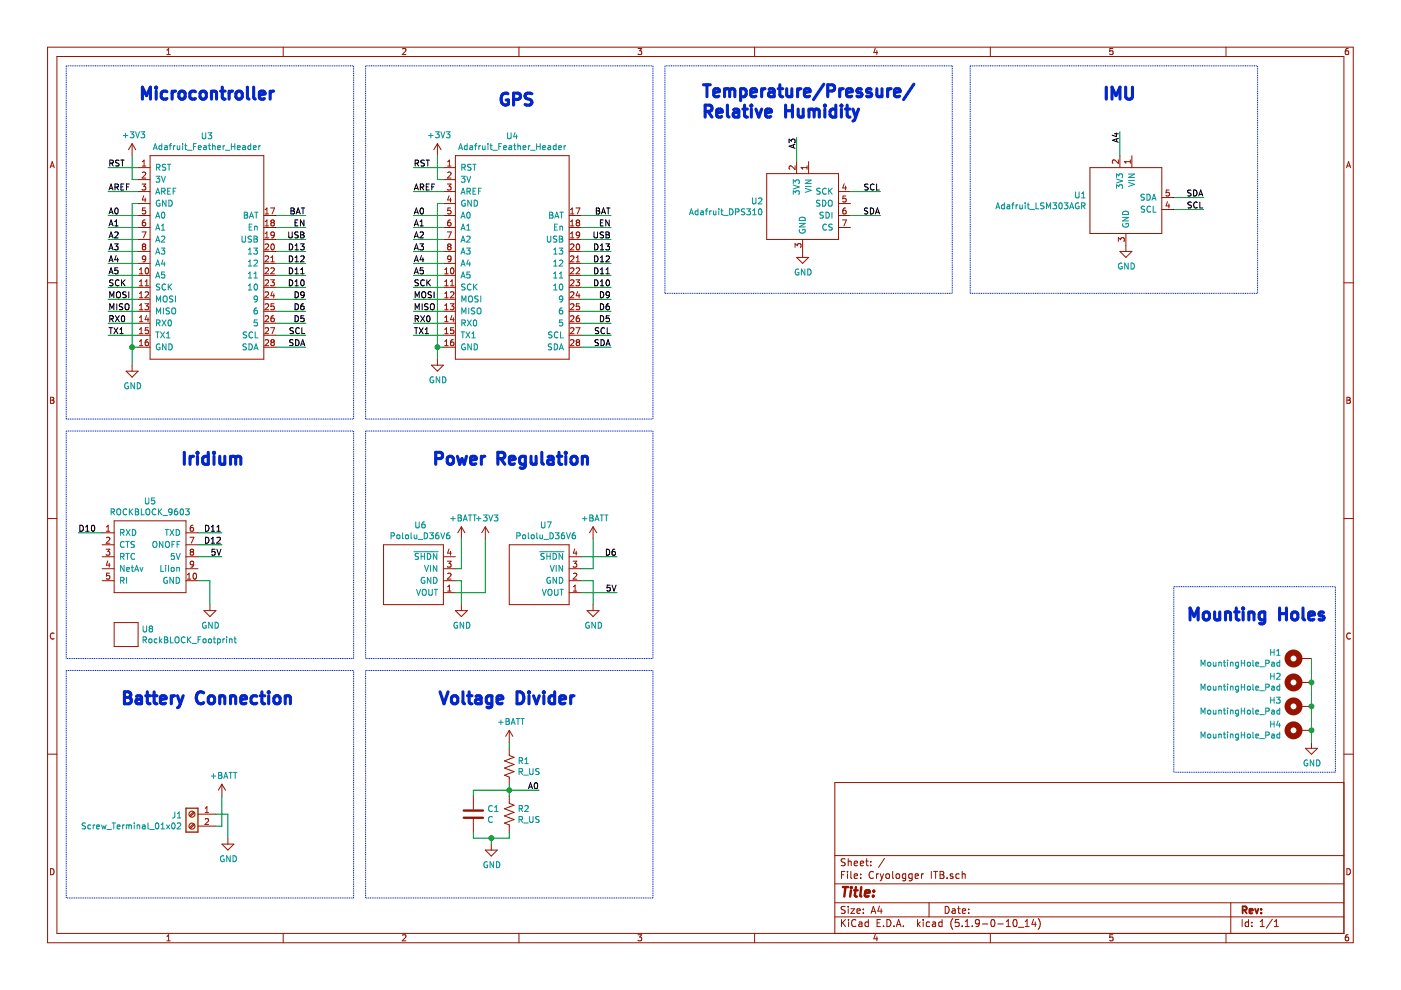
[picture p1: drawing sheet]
EESchema Schematic File Version 4
EELAYER 30 0
EELAYER END
$Descr A4 11693 8268
encoding utf-8
Sheet 1 1
Title ""
Date ""
Rev ""
Comp ""
Comment1 ""
Comment2 ""
Comment3 ""
Comment4 ""
$EndDescr
$Comp
L Cryologger:Adafruit_Feather_Header U3
U 1 1
P 1700 2250
F 0 "U3" H 1725 3365 50  0000 C CNN
F 1 "Adafruit_Feather_Header" H 1725 3274 50  0000 C CNN
F 2 "Cryologger:Adafruit_Feather_Header_Double" H 1700 2250 50  0001 C CNN
F 3 "" H 1700 2250 50  0001 C CNN
	1    1700 2250
	1    0    0    -1  
$EndComp
$Comp
L Cryologger:Adafruit_Feather_Header U4
U 1 1
P 4250 2250
F 0 "U4" H 4275 3365 50  0000 C CNN
F 1 "Adafruit_Feather_Header" H 4275 3274 50  0000 C CNN
F 2 "Cryologger:Adafruit_Feather_Header_Double" H 4250 2250 50  0001 C CNN
F 3 "" H 4250 2250 50  0001 C CNN
	1    4250 2250
	1    0    0    -1  
$EndComp
$Comp
L Mechanical:MountingHole_Pad H1
U 1 1
P 10850 5500
F 0 "H1" V 10896 5649 50  0000 L CNN
F 1 "MountingHole_Pad" V 10805 5649 50  0000 L CNN
F 2 "MountingHole:MountingHole_3mm_Pad" H 10850 5500 50  0001 C CNN
F 3 "~" H 10850 5500 50  0001 C CNN
	1    10850 5500
	0    -1   -1   0   
$EndComp
$Comp
L Mechanical:MountingHole_Pad H2
U 1 1
P 10850 5700
F 0 "H2" V 10896 5849 50  0000 L CNN
F 1 "MountingHole_Pad" V 10805 5849 50  0000 L CNN
F 2 "MountingHole:MountingHole_3mm_Pad" H 10850 5700 50  0001 C CNN
F 3 "~" H 10850 5700 50  0001 C CNN
	1    10850 5700
	0    -1   -1   0   
$EndComp
$Comp
L Mechanical:MountingHole_Pad H3
U 1 1
P 10850 5900
F 0 "H3" V 10896 6049 50  0000 L CNN
F 1 "MountingHole_Pad" V 10805 6049 50  0000 L CNN
F 2 "MountingHole:MountingHole_3mm_Pad" H 10850 5900 50  0001 C CNN
F 3 "~" H 10850 5900 50  0001 C CNN
	1    10850 5900
	0    -1   -1   0   
$EndComp
Wire Wire Line
	900  1400 1150 1400
Wire Wire Line
	1150 1600 900  1600
Text Label 900  1400 0    50   ~ 0
RST
Wire Wire Line
	1150 1700 1100 1700
Wire Wire Line
	1150 1800 900  1800
Wire Wire Line
	1150 1900 900  1900
Text Label 900  1600 0    50   ~ 0
AREF
Text Label 900  1800 0    50   ~ 0
A0
Text Label 900  1900 0    50   ~ 0
A1
Wire Wire Line
	1150 2000 900  2000
Wire Wire Line
	1150 2100 900  2100
Wire Wire Line
	1150 2200 900  2200
Wire Wire Line
	1150 2300 900  2300
Wire Wire Line
	1150 2400 900  2400
Wire Wire Line
	1150 2500 900  2500
Wire Wire Line
	1150 2600 900  2600
Wire Wire Line
	1150 2700 900  2700
Wire Wire Line
	1150 2800 900  2800
Wire Wire Line
	1150 2900 1100 2900
Wire Wire Line
	2550 2000 2300 2000
Wire Wire Line
	2550 2100 2300 2100
Wire Wire Line
	2550 2200 2300 2200
Wire Wire Line
	2550 2300 2300 2300
Wire Wire Line
	2550 2400 2300 2400
Wire Wire Line
	2550 2500 2300 2500
Wire Wire Line
	2550 2600 2300 2600
Wire Wire Line
	2550 2700 2300 2700
Wire Wire Line
	2550 2800 2300 2800
Wire Wire Line
	2550 2900 2300 2900
Wire Wire Line
	2550 1800 2300 1800
Wire Wire Line
	2550 1900 2300 1900
Text Label 900  2000 0    50   ~ 0
A2
Text Label 900  2100 0    50   ~ 0
A3
Text Label 900  2200 0    50   ~ 0
A4
Text Label 900  2300 0    50   ~ 0
A5
Text Label 900  2400 0    50   ~ 0
SCK
Text Label 900  2500 0    50   ~ 0
MOSI
Text Label 900  2600 0    50   ~ 0
MISO
Text Label 900  2700 0    50   ~ 0
RX0
Text Label 900  2800 0    50   ~ 0
TX1
Text Label 2550 1800 2    50   ~ 0
BAT
Text Label 2550 1900 2    50   ~ 0
EN
Text Label 2550 2000 2    50   ~ 0
USB
Text Label 2550 2100 2    50   ~ 0
D13
Text Label 2550 2200 2    50   ~ 0
D12
Text Label 2550 2300 2    50   ~ 0
D11
Text Label 2550 2400 2    50   ~ 0
D10
Text Label 2550 2500 2    50   ~ 0
D9
Text Label 2550 2600 2    50   ~ 0
D6
Text Label 2550 2700 2    50   ~ 0
D5
Text Label 2550 2800 2    50   ~ 0
SCL
Text Label 2550 2900 2    50   ~ 0
SDA
Wire Wire Line
	3450 1400 3700 1400
Wire Wire Line
	3700 1600 3450 1600
Text Label 3450 1400 0    50   ~ 0
RST
Wire Wire Line
	3700 1700 3650 1700
Wire Wire Line
	3700 1800 3450 1800
Wire Wire Line
	3700 1900 3450 1900
Text Label 3450 1600 0    50   ~ 0
AREF
Text Label 3450 1800 0    50   ~ 0
A0
Text Label 3450 1900 0    50   ~ 0
A1
Wire Wire Line
	3700 2000 3450 2000
Wire Wire Line
	3700 2100 3450 2100
Wire Wire Line
	3700 2200 3450 2200
Wire Wire Line
	3700 2300 3450 2300
Wire Wire Line
	3700 2400 3450 2400
Wire Wire Line
	3700 2500 3450 2500
Wire Wire Line
	3700 2600 3450 2600
Wire Wire Line
	3700 2700 3450 2700
Wire Wire Line
	3700 2800 3450 2800
Wire Wire Line
	3700 2900 3650 2900
Text Label 3450 2000 0    50   ~ 0
A2
Text Label 3450 2100 0    50   ~ 0
A3
Text Label 3450 2200 0    50   ~ 0
A4
Text Label 3450 2300 0    50   ~ 0
A5
Text Label 3450 2400 0    50   ~ 0
SCK
Text Label 3450 2500 0    50   ~ 0
MOSI
Text Label 3450 2600 0    50   ~ 0
MISO
Text Label 3450 2700 0    50   ~ 0
RX0
Text Label 3450 2800 0    50   ~ 0
TX1
$Comp
L Cryologger:ROCKBLOCK_9603 U5
U 1 1
P 1250 4650
F 0 "U5" H 1250 5115 50  0000 C CNN
F 1 "ROCKBLOCK_9603" H 1250 5024 50  0000 C CNN
F 2 "Connector_Molex:Molex_PicoBlade_53047-1010_1x10_P1.25mm_Vertical" H 1200 4400 50  0001 C CNN
F 3 "" H 1200 4400 50  0001 C CNN
	1    1250 4650
	1    0    0    -1  
$EndComp
$Comp
L Connector:Screw_Terminal_01x02 J1
U 1 1
P 1600 6800
F 0 "J1" H 1680 6792 50  0000 L CNN
F 1 "Screw_Terminal_01x02" H 1680 6701 50  0000 L CNN
F 2 "Connector_Phoenix_MSTB:PhoenixContact_MSTBA_2,5_2-G-5,08_1x02_P5.08mm_Horizontal" H 1600 6800 50  0001 C CNN
F 3 "~" H 1600 6800 50  0001 C CNN
	1    1600 6800
	-1   0    0    -1  
$EndComp
$Comp
L power:GND #PWR010
U 1 1
P 1750 5050
F 0 "#PWR010" H 1750 4800 50  0001 C CNN
F 1 "GND" H 1755 4877 50  0000 C CNN
F 2 "" H 1750 5050 50  0001 C CNN
F 3 "" H 1750 5050 50  0001 C CNN
	1    1750 5050
	1    0    0    -1  
$EndComp
$Comp
L power:GND #PWR016
U 1 1
P 1900 7000
F 0 "#PWR016" H 1900 6750 50  0001 C CNN
F 1 "GND" H 1905 6827 50  0000 C CNN
F 2 "" H 1900 7000 50  0001 C CNN
F 3 "" H 1900 7000 50  0001 C CNN
	1    1900 7000
	1    0    0    -1  
$EndComp
$Comp
L power:GND #PWR013
U 1 1
P 10950 6200
F 0 "#PWR013" H 10950 5950 50  0001 C CNN
F 1 "GND" H 10955 6027 50  0000 C CNN
F 2 "" H 10950 6200 50  0001 C CNN
F 3 "" H 10950 6200 50  0001 C CNN
	1    10950 6200
	1    0    0    -1  
$EndComp
Wire Wire Line
	10950 5700 10950 5900
Connection ~ 10950 5700
Wire Wire Line
	10950 5500 10950 5700
Connection ~ 10950 5900
Wire Wire Line
	10950 5900 10950 6100
Connection ~ 10950 6100
$Comp
L Mechanical:MountingHole_Pad H4
U 1 1
P 10850 6100
F 0 "H4" V 10896 6249 50  0000 L CNN
F 1 "MountingHole_Pad" V 10805 6249 50  0000 L CNN
F 2 "MountingHole:MountingHole_3mm_Pad" H 10850 6100 50  0001 C CNN
F 3 "~" H 10850 6100 50  0001 C CNN
	1    10850 6100
	0    -1   -1   0   
$EndComp
Wire Wire Line
	10950 6100 10950 6200
Wire Wire Line
	1650 4650 1850 4650
Wire Wire Line
	1650 4850 1750 4850
Wire Wire Line
	1750 4850 1750 5050
Wire Wire Line
	1650 4550 1850 4550
Wire Wire Line
	1650 4450 1850 4450
Wire Wire Line
	850  4450 650  4450
Text Label 1850 4650 2    50   ~ 0
5V
Text Label 1850 4550 2    50   ~ 0
D12
Text Label 1850 4450 2    50   ~ 0
D11
Text Label 650  4450 0    50   ~ 0
D10
$Comp
L power:+BATT #PWR015
U 1 1
P 1850 6650
F 0 "#PWR015" H 1850 6500 50  0001 C CNN
F 1 "+BATT" H 1865 6823 50  0000 C CNN
F 2 "" H 1850 6650 50  0001 C CNN
F 3 "" H 1850 6650 50  0001 C CNN
	1    1850 6650
	1    0    0    -1  
$EndComp
Wire Wire Line
	5100 2000 4850 2000
Wire Wire Line
	5100 2100 4850 2100
Wire Wire Line
	5100 2200 4850 2200
Wire Wire Line
	5100 2300 4850 2300
Wire Wire Line
	5100 2400 4850 2400
Wire Wire Line
	5100 2500 4850 2500
Wire Wire Line
	5100 2600 4850 2600
Wire Wire Line
	5100 2700 4850 2700
Wire Wire Line
	5100 2800 4850 2800
Wire Wire Line
	5100 2900 4850 2900
Wire Wire Line
	5100 1800 4850 1800
Wire Wire Line
	5100 1900 4850 1900
Text Label 5100 1800 2    50   ~ 0
BAT
Text Label 5100 1900 2    50   ~ 0
EN
Text Label 5100 2000 2    50   ~ 0
USB
Text Label 5100 2100 2    50   ~ 0
D13
Text Label 5100 2200 2    50   ~ 0
D12
Text Label 5100 2300 2    50   ~ 0
D11
Text Label 5100 2400 2    50   ~ 0
D10
Text Label 5100 2500 2    50   ~ 0
D9
Text Label 5100 2600 2    50   ~ 0
D6
Text Label 5100 2700 2    50   ~ 0
D5
Text Label 5100 2800 2    50   ~ 0
SCL
Text Label 5100 2900 2    50   ~ 0
SDA
Wire Wire Line
	1800 6900 1850 6900
Wire Wire Line
	1850 6900 1850 6650
Wire Wire Line
	1800 6800 1900 6800
Wire Wire Line
	1900 6800 1900 7000
$Comp
L Cryologger:Adafruit_LSM303AGR U1
U 1 1
P 9400 1700
F 0 "U1" H 9072 1771 50  0000 R CNN
F 1 "Adafruit_LSM303AGR" H 9072 1680 50  0000 R CNN
F 2 "Cryologger:Adafruit_LSM303AGR" H 9550 1500 50  0001 C CNN
F 3 "" H 9550 1500 50  0001 C CNN
	1    9400 1700
	1    0    0    -1  
$EndComp
$Comp
L power:GND #PWR03
U 1 1
P 9400 2050
F 0 "#PWR03" H 9400 1800 50  0001 C CNN
F 1 "GND" H 9405 1877 50  0000 C CNN
F 2 "" H 9400 2050 50  0001 C CNN
F 3 "" H 9400 2050 50  0001 C CNN
	1    9400 2050
	1    0    0    -1  
$EndComp
$Comp
L power:+3V3 #PWR01
U 1 1
P 1100 1300
F 0 "#PWR01" H 1100 1150 50  0001 C CNN
F 1 "+3V3" H 1115 1473 50  0000 C CNN
F 2 "" H 1100 1300 50  0001 C CNN
F 3 "" H 1100 1300 50  0001 C CNN
	1    1100 1300
	1    0    0    -1  
$EndComp
$Comp
L power:+3V3 #PWR02
U 1 1
P 3650 1300
F 0 "#PWR02" H 3650 1150 50  0001 C CNN
F 1 "+3V3" H 3665 1473 50  0000 C CNN
F 2 "" H 3650 1300 50  0001 C CNN
F 3 "" H 3650 1300 50  0001 C CNN
	1    3650 1300
	1    0    0    -1  
$EndComp
Wire Wire Line
	3650 1500 3650 1300
Wire Wire Line
	3650 1500 3700 1500
Wire Wire Line
	1100 1500 1100 1300
Wire Wire Line
	1100 1500 1150 1500
$Comp
L power:GND #PWR06
U 1 1
P 1100 3050
F 0 "#PWR06" H 1100 2800 50  0001 C CNN
F 1 "GND" H 1105 2877 50  0000 C CNN
F 2 "" H 1100 3050 50  0001 C CNN
F 3 "" H 1100 3050 50  0001 C CNN
	1    1100 3050
	1    0    0    -1  
$EndComp
$Comp
L power:GND #PWR05
U 1 1
P 3650 3000
F 0 "#PWR05" H 3650 2750 50  0001 C CNN
F 1 "GND" H 3655 2827 50  0000 C CNN
F 2 "" H 3650 3000 50  0001 C CNN
F 3 "" H 3650 3000 50  0001 C CNN
	1    3650 3000
	1    0    0    -1  
$EndComp
Wire Wire Line
	3650 1700 3650 2900
Connection ~ 3650 2900
Wire Wire Line
	3650 2900 3650 3000
Wire Wire Line
	1100 1700 1100 2900
Wire Wire Line
	1100 3050 1100 2900
Connection ~ 1100 2900
Wire Wire Line
	9800 1650 10050 1650
Wire Wire Line
	9800 1750 10050 1750
Text Label 10050 1650 2    50   ~ 0
SDA
Text Label 10050 1750 2    50   ~ 0
SCL
Wire Wire Line
	9350 1300 9350 1100
Text Label 9350 1100 3    50   ~ 0
A4
Wire Notes Line
	550  3500 2950 3500
Wire Notes Line
	550  550  550  3500
Text Notes 1150 850  0    100  ~ 20
Microcontroller
Wire Notes Line
	2950 550  2950 3500
Wire Notes Line
	550  550  2950 550 
Wire Notes Line
	3050 3500 5450 3500
Wire Notes Line
	5450 550  5450 3500
Text Notes 4150 900  0    100  ~ 20
GPS
Wire Notes Line
	3050 3500 3050 550 
Wire Notes Line
	3050 550  5450 550 
Text Notes 5850 1000 0    100  ~ 20
Temperature/Pressure/\nRelative Humidity\n
Text Notes 1500 3900 0    100  ~ 20
Iridium
Text Notes 9200 850  0    100  ~ 20
IMU
Text Notes 3600 3900 0    100  ~ 20
Power Regulation
Wire Wire Line
	4050 4950 4050 4500
$Comp
L power:+3V3 #PWR08
U 1 1
P 4050 4500
F 0 "#PWR08" H 4050 4350 50  0001 C CNN
F 1 "+3V3" H 4065 4673 50  0000 C CNN
F 2 "" H 4050 4500 50  0001 C CNN
F 3 "" H 4050 4500 50  0001 C CNN
	1    4050 4500
	1    0    0    -1  
$EndComp
Text Label 5150 4650 2    50   ~ 0
D6
Wire Wire Line
	4850 4650 5150 4650
Text Label 5150 4950 2    50   ~ 0
5V
Wire Wire Line
	4850 4950 5150 4950
Wire Wire Line
	4950 4750 4950 4500
Wire Wire Line
	4850 4750 4950 4750
$Comp
L power:+BATT #PWR09
U 1 1
P 4950 4500
F 0 "#PWR09" H 4950 4350 50  0001 C CNN
F 1 "+BATT" H 4965 4673 50  0000 C CNN
F 2 "" H 4950 4500 50  0001 C CNN
F 3 "" H 4950 4500 50  0001 C CNN
	1    4950 4500
	1    0    0    -1  
$EndComp
$Comp
L power:+BATT #PWR07
U 1 1
P 3850 4500
F 0 "#PWR07" H 3850 4350 50  0001 C CNN
F 1 "+BATT" H 3865 4673 50  0000 C CNN
F 2 "" H 3850 4500 50  0001 C CNN
F 3 "" H 3850 4500 50  0001 C CNN
	1    3850 4500
	1    0    0    -1  
$EndComp
Wire Wire Line
	3800 4950 4050 4950
Wire Wire Line
	3850 4750 3850 4500
Wire Wire Line
	3800 4750 3850 4750
Wire Wire Line
	4950 4850 4950 5050
Wire Wire Line
	4850 4850 4950 4850
Wire Wire Line
	3850 4850 3850 5050
Wire Wire Line
	3800 4850 3850 4850
$Comp
L power:GND #PWR012
U 1 1
P 4950 5050
F 0 "#PWR012" H 4950 4800 50  0001 C CNN
F 1 "GND" H 4955 4877 50  0000 C CNN
F 2 "" H 4950 5050 50  0001 C CNN
F 3 "" H 4950 5050 50  0001 C CNN
	1    4950 5050
	1    0    0    -1  
$EndComp
$Comp
L power:GND #PWR011
U 1 1
P 3850 5050
F 0 "#PWR011" H 3850 4800 50  0001 C CNN
F 1 "GND" H 3855 4877 50  0000 C CNN
F 2 "" H 3850 5050 50  0001 C CNN
F 3 "" H 3850 5050 50  0001 C CNN
	1    3850 5050
	1    0    0    -1  
$EndComp
$Comp
L Cryologger:Pololu_D36V6 U7
U 1 1
P 4500 4800
F 0 "U7" H 4558 5215 50  0000 C CNN
F 1 "Pololu_D36V6" H 4558 5124 50  0000 C CNN
F 2 "Cryologger:Pololu_D36V6_Vertical" H 4600 4700 50  0001 C CNN
F 3 "" H 4600 4700 50  0001 C CNN
	1    4500 4800
	1    0    0    -1  
$EndComp
$Comp
L Cryologger:Pololu_D36V6 U6
U 1 1
P 3450 4800
F 0 "U6" H 3508 5215 50  0000 C CNN
F 1 "Pololu_D36V6" H 3508 5124 50  0000 C CNN
F 2 "Cryologger:Pololu_D36V6_Vertical" H 3550 4700 50  0001 C CNN
F 3 "" H 3550 4700 50  0001 C CNN
	1    3450 4800
	1    0    0    -1  
$EndComp
Wire Notes Line
	5550 550  5550 2450
Wire Notes Line
	5550 2450 7950 2450
Wire Notes Line
	7950 2450 7950 550 
Wire Notes Line
	7950 550  5550 550 
Wire Wire Line
	7100 1800 7350 1800
Wire Wire Line
	7100 1600 7350 1600
Text Label 7350 1800 2    50   ~ 0
SDA
Text Label 7350 1600 2    50   ~ 0
SCL
Wire Wire Line
	6650 1350 6650 1150
Text Label 6650 1150 3    50   ~ 0
A3
$Comp
L power:GND #PWR04
U 1 1
P 6700 2100
F 0 "#PWR04" H 6700 1850 50  0001 C CNN
F 1 "GND" H 6705 1927 50  0000 C CNN
F 2 "" H 6700 2100 50  0001 C CNN
F 3 "" H 6700 2100 50  0001 C CNN
	1    6700 2100
	1    0    0    -1  
$EndComp
Wire Notes Line
	8100 2450 10500 2450
Wire Notes Line
	10500 2450 10500 550 
Wire Notes Line
	8100 2450 8100 550 
Wire Notes Line
	8100 550  10500 550 
Wire Notes Line
	550  3600 2950 3600
Wire Notes Line
	2950 3600 2950 5500
Wire Notes Line
	2950 5500 550  5500
Wire Notes Line
	550  5500 550  3600
Wire Notes Line
	3050 3600 5450 3600
Wire Notes Line
	5450 3600 5450 5500
Wire Notes Line
	3050 3600 3050 5500
Wire Notes Line
	3050 5500 5450 5500
Wire Notes Line
	550  5600 2950 5600
Wire Notes Line
	550  7500 550  5600
Text Notes 1000 5900 0    100  ~ 20
Battery Connection
Wire Notes Line
	2950 5600 2950 7500
Wire Notes Line
	2950 7500 550  7500
Wire Notes Line
	3050 5600 5450 5600
Wire Notes Line
	3050 7500 3050 5600
Wire Notes Line
	5450 5600 5450 7500
Wire Notes Line
	5450 7500 3050 7500
Text Notes 3650 5900 0    100  ~ 20
Voltage Divider
Wire Notes Line
	11150 4900 11150 6450
Wire Notes Line
	11150 6450 9800 6450
Wire Notes Line
	9800 4900 11150 4900
Wire Notes Line
	9800 6450 9800 4900
Text Notes 9900 5200 0    100  ~ 20
Mounting Holes
$Comp
L Cryologger:RockBLOCK_Footprint U8
U 1 1
P 1050 5300
F 0 "U8" H 1178 5346 50  0000 L CNN
F 1 "RockBLOCK_Footprint" H 1178 5255 50  0000 L CNN
F 2 "Cryologger:RockBLOCK_9603_Footprint" H 1150 5200 50  0001 C CNN
F 3 "" H 1150 5200 50  0001 C CNN
	1    1050 5300
	1    0    0    -1  
$EndComp
$Comp
L Cryologger:Adafruit_DPS310 U2
U 1 1
P 6700 1700
F 0 "U2" H 6373 1721 50  0000 R CNN
F 1 "Adafruit_DPS310" H 6373 1630 50  0000 R CNN
F 2 "Cryologger:Adafruit_DPS310" H 6700 1650 50  0001 C CNN
F 3 "" H 6700 1650 50  0001 C CNN
	1    6700 1700
	1    0    0    -1  
$EndComp
$Comp
L power:+BATT #PWR014
U 1 1
P 4250 6200
F 0 "#PWR014" H 4250 6050 50  0001 C CNN
F 1 "+BATT" H 4265 6373 50  0000 C CNN
F 2 "" H 4250 6200 50  0001 C CNN
F 3 "" H 4250 6200 50  0001 C CNN
	1    4250 6200
	1    0    0    -1  
$EndComp
Wire Wire Line
	4100 7000 3950 7000
Connection ~ 4100 7000
Wire Wire Line
	4100 7050 4100 7000
Wire Wire Line
	3950 7000 3950 6950
Wire Wire Line
	4250 7000 4100 7000
Wire Wire Line
	4250 6950 4250 7000
Text Label 4500 6600 2    50   ~ 0
A0
Wire Wire Line
	4250 6250 4250 6200
Wire Wire Line
	4250 6600 4500 6600
Wire Wire Line
	4250 6600 4250 6550
Connection ~ 4250 6600
Wire Wire Line
	3950 6600 4250 6600
Wire Wire Line
	3950 6650 3950 6600
Wire Wire Line
	4250 6650 4250 6600
$Comp
L power:GND #PWR017
U 1 1
P 4100 7050
F 0 "#PWR017" H 4100 6800 50  0001 C CNN
F 1 "GND" H 4105 6877 50  0000 C CNN
F 2 "" H 4100 7050 50  0001 C CNN
F 3 "" H 4100 7050 50  0001 C CNN
	1    4100 7050
	1    0    0    -1  
$EndComp
$Comp
L Device:C C1
U 1 1
P 3950 6800
F 0 "C1" H 4065 6846 50  0000 L CNN
F 1 "C" H 4065 6755 50  0000 L CNN
F 2 "Capacitor_THT:C_Disc_D3.8mm_W2.6mm_P2.50mm" H 3988 6650 50  0001 C CNN
F 3 "~" H 3950 6800 50  0001 C CNN
	1    3950 6800
	1    0    0    -1  
$EndComp
$Comp
L Device:R_US R2
U 1 1
P 4250 6800
F 0 "R2" H 4318 6846 50  0000 L CNN
F 1 "R_US" H 4318 6755 50  0000 L CNN
F 2 "Resistor_THT:R_Axial_DIN0207_L6.3mm_D2.5mm_P10.16mm_Horizontal" V 4290 6790 50  0001 C CNN
F 3 "~" H 4250 6800 50  0001 C CNN
	1    4250 6800
	1    0    0    -1  
$EndComp
$Comp
L Device:R_US R1
U 1 1
P 4250 6400
F 0 "R1" H 4318 6446 50  0000 L CNN
F 1 "R_US" H 4318 6355 50  0000 L CNN
F 2 "Resistor_THT:R_Axial_DIN0207_L6.3mm_D2.5mm_P10.16mm_Horizontal" V 4290 6390 50  0001 C CNN
F 3 "~" H 4250 6400 50  0001 C CNN
	1    4250 6400
	1    0    0    -1  
$EndComp
$EndSCHEMATC
